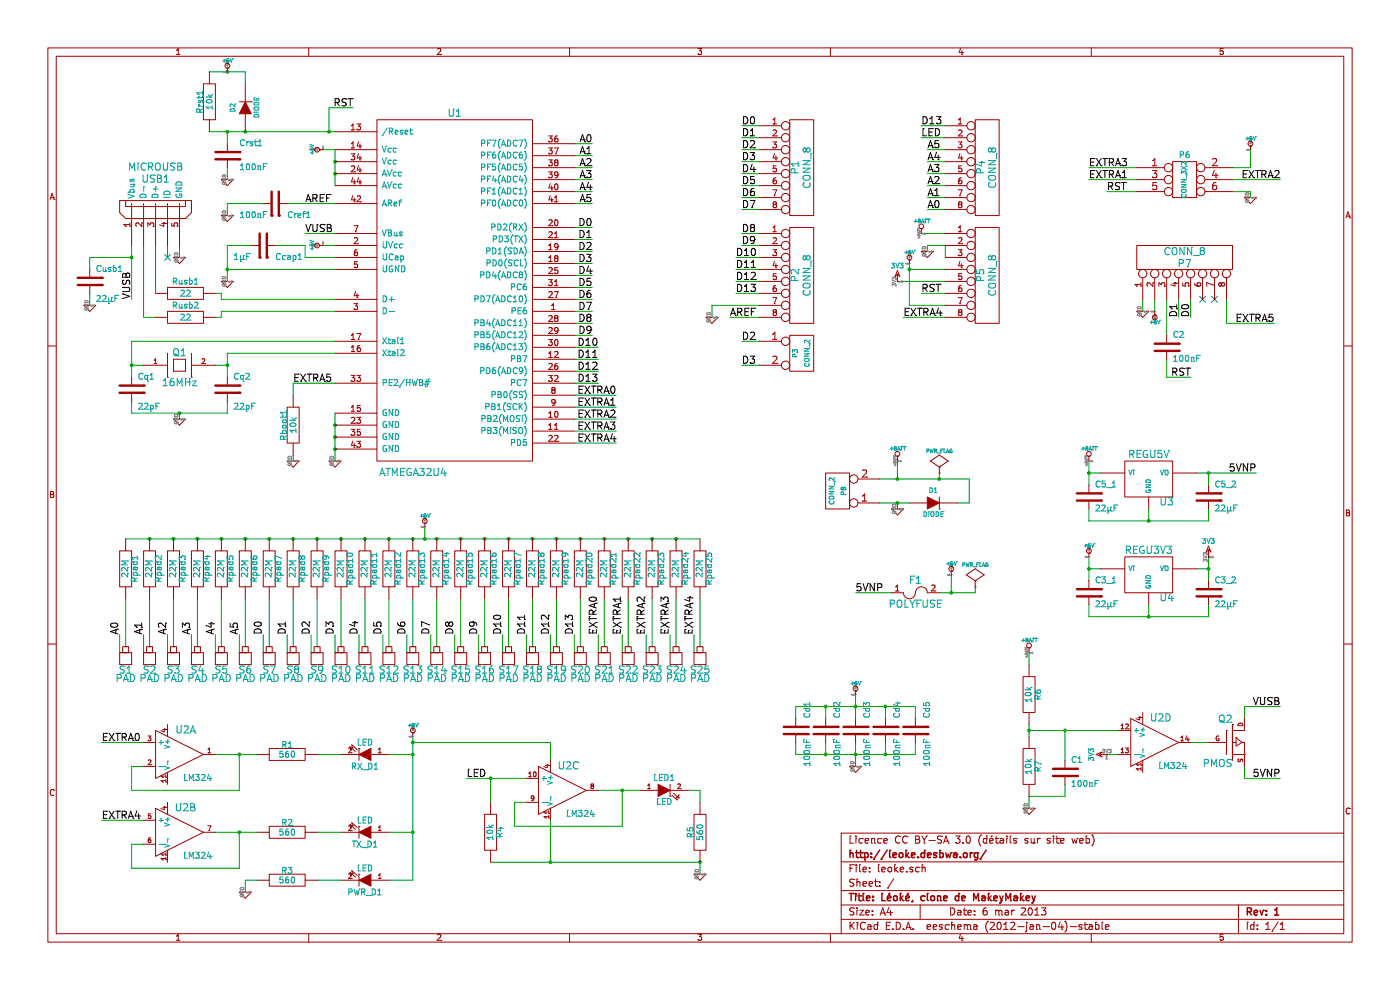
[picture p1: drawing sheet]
EESchema Schematic File Version 2  date mer. 06 mars 2013 21:26:52 CET
LIBS:leoke
EELAYER 25  0
EELAYER END
$Descr A4 11700 8267
encoding utf-8
Sheet 1 1
Title "Léoké, clone de MakeyMakey"
Date "6 mar 2013"
Rev "1"
Comp "http://leoke.desbwa.org/"
Comment1 "Licence CC BY-SA 3.0 (détails sur site web)"
Comment2 ""
Comment3 ""
Comment4 ""
$EndDescr
Connection ~ 7600 2250
Wire Wire Line
	7600 2200 7600 2550
Wire Wire Line
	9750 3000 9750 3150
Connection ~ 10100 4750
Wire Wire Line
	10100 4850 10100 4650
Wire Wire Line
	9100 5050 9100 5150
Connection ~ 9100 4750
Wire Wire Line
	9100 4850 9100 4650
Connection ~ 9100 3950
Wire Wire Line
	9100 4050 9100 3850
Wire Wire Line
	10100 4250 10100 4350
Wire Wire Line
	6650 6200 6650 6300
Wire Wire Line
	6900 6000 6900 5900
Wire Wire Line
	7400 6200 7400 6300
Wire Wire Line
	7650 6000 7650 5900
Wire Wire Line
	8900 6550 8900 6650
Connection ~ 1900 3050
Wire Wire Line
	1900 3150 1900 2950
Connection ~ 1100 3050
Wire Wire Line
	1100 3150 1100 2850
Wire Wire Line
	750  2450 750  2550
Wire Wire Line
	2300 2050 2550 2050
Wire Wire Line
	2400 1700 2800 1700
Wire Wire Line
	1900 1400 1900 1500
Wire Wire Line
	9750 3150 9950 3150
Wire Wire Line
	7650 5900 6650 5900
Connection ~ 1900 1100
Connection ~ 2050 1100
Wire Wire Line
	1750 1100 2800 1100
Wire Wire Line
	2700 1250 2800 1250
Wire Wire Line
	2950 900  2750 900 
Wire Wire Line
	2550 1950 2800 1950
Wire Wire Line
	2550 2050 2550 2150
Connection ~ 1100 2150
Wire Wire Line
	1100 2150 750  2150
Connection ~ 8900 6100
Wire Wire Line
	8600 6750 8600 6650
Connection ~ 8600 6100
Wire Wire Line
	9250 6300 9350 6300
Wire Wire Line
	10700 6500 10400 6500
Wire Wire Line
	10400 6000 10400 5900
Wire Wire Line
	7850 3950 7850 4000
Wire Wire Line
	7950 4800 7950 4950
Connection ~ 10100 3950
Wire Wire Line
	10500 3950 10000 3950
Wire Wire Line
	10100 4350 9100 4350
Connection ~ 4600 7200
Wire Wire Line
	4600 6850 4600 7200
Wire Wire Line
	3900 6500 4400 6500
Connection ~ 4100 6500
Wire Wire Line
	4100 6700 4100 6500
Connection ~ 9600 4350
Wire Wire Line
	9600 4250 9600 4350
Connection ~ 7500 4200
Wire Wire Line
	7600 4200 7350 4200
Wire Wire Line
	9850 2500 9850 2650
Wire Wire Line
	5750 6600 5850 6600
Wire Wire Line
	5850 6600 5850 6700
Connection ~ 5200 6600
Wire Wire Line
	5200 6900 4300 6900
Wire Wire Line
	5200 6900 5200 6600
Wire Wire Line
	4300 6900 4300 6700
Wire Wire Line
	4300 6700 4400 6700
Wire Wire Line
	5000 6600 5350 6600
Wire Wire Line
	2150 7350 2050 7350
Wire Wire Line
	2050 7350 2050 7450
Connection ~ 3450 6950
Wire Wire Line
	3450 6150 3450 7350
Wire Wire Line
	3450 7350 3250 7350
Wire Wire Line
	2150 6300 1800 6300
Connection ~ 3450 6300
Wire Wire Line
	3250 6950 3450 6950
Wire Wire Line
	1800 6950 2150 6950
Wire Wire Line
	2850 6300 2650 6300
Wire Wire Line
	1200 6850 850  6850
Wire Wire Line
	1200 7050 1100 7050
Wire Wire Line
	1100 7050 1100 7250
Wire Wire Line
	5850 5000 5850 5400
Wire Wire Line
	5450 5000 5450 5400
Wire Wire Line
	5050 5000 5050 5400
Wire Wire Line
	4650 5000 4650 5400
Wire Wire Line
	4250 5000 4250 5400
Wire Wire Line
	3850 5000 3850 5400
Wire Wire Line
	3450 5000 3450 5400
Wire Wire Line
	3050 5000 3050 5400
Wire Wire Line
	2650 5000 2650 5400
Wire Wire Line
	2250 5000 2250 5400
Wire Wire Line
	1850 5000 1850 5400
Wire Wire Line
	1450 5000 1450 5400
Wire Wire Line
	1050 5000 1050 5400
Wire Wire Line
	5250 5450 5200 5450
Wire Wire Line
	5200 5450 5200 5300
Wire Wire Line
	5650 5450 5600 5450
Wire Wire Line
	5600 5450 5600 5300
Connection ~ 5650 4500
Connection ~ 5450 4500
Connection ~ 5050 4500
Connection ~ 5250 4500
Wire Wire Line
	5800 5300 5800 5450
Wire Wire Line
	5800 5450 5850 5450
Wire Wire Line
	5400 5300 5400 5450
Wire Wire Line
	5400 5450 5450 5450
Wire Wire Line
	5000 5300 5000 5450
Wire Wire Line
	5000 5450 5050 5450
Wire Wire Line
	5950 2650 5950 2550
Wire Wire Line
	5950 2550 6350 2550
Wire Wire Line
	7500 4250 7500 4200
Wire Wire Line
	6350 3050 6200 3050
Wire Wire Line
	10650 2700 10250 2700
Wire Wire Line
	10250 2700 10250 2500
Wire Wire Line
	10700 1500 10300 1500
Wire Wire Line
	10450 1650 10450 1600
Wire Wire Line
	10450 1600 10300 1600
Wire Wire Line
	10450 1250 10450 1400
Wire Wire Line
	10450 1400 10300 1400
Wire Wire Line
	9500 1500 9100 1500
Wire Wire Line
	1900 2350 1900 2050
Connection ~ 1900 2250
Wire Wire Line
	2800 3450 2800 3850
Wire Wire Line
	7550 2650 7900 2650
Wire Wire Line
	1250 5450 1200 5450
Wire Wire Line
	1200 5450 1200 5300
Wire Wire Line
	1650 5450 1600 5450
Wire Wire Line
	1600 5450 1600 5300
Wire Wire Line
	2050 5450 2000 5450
Wire Wire Line
	2000 5450 2000 5300
Wire Wire Line
	2450 5450 2400 5450
Wire Wire Line
	2400 5450 2400 5300
Wire Wire Line
	2850 5450 2800 5450
Wire Wire Line
	2800 5450 2800 5300
Wire Wire Line
	3250 5450 3200 5450
Wire Wire Line
	3200 5450 3200 5300
Wire Wire Line
	3650 5450 3600 5450
Wire Wire Line
	3600 5450 3600 5300
Wire Wire Line
	4050 5450 4000 5450
Wire Wire Line
	4000 5450 4000 5300
Wire Wire Line
	4450 5450 4400 5450
Wire Wire Line
	4400 5450 4400 5300
Wire Wire Line
	4850 5450 4800 5450
Wire Wire Line
	4800 5450 4800 5300
Wire Wire Line
	2450 3300 2450 3200
Wire Wire Line
	4800 3700 5150 3700
Wire Wire Line
	5150 3400 4800 3400
Wire Wire Line
	5150 3600 4800 3600
Connection ~ 1450 4500
Connection ~ 1250 4500
Connection ~ 2650 4500
Connection ~ 2450 4500
Connection ~ 3450 4500
Connection ~ 3250 4500
Connection ~ 4250 4500
Connection ~ 4050 4500
Connection ~ 2750 1100
Wire Wire Line
	9650 2500 9650 2600
Wire Wire Line
	7900 2050 7750 2050
Wire Wire Line
	7600 2250 7900 2250
Wire Wire Line
	7900 2450 7700 2450
Wire Wire Line
	7900 1150 7700 1150
Wire Wire Line
	6350 1950 6200 1950
Wire Wire Line
	6350 2150 6150 2150
Wire Wire Line
	6350 2350 6150 2350
Wire Wire Line
	6200 1750 6350 1750
Wire Wire Line
	6200 1550 6350 1550
Wire Wire Line
	6200 1350 6350 1350
Wire Wire Line
	6200 1150 6350 1150
Wire Wire Line
	7750 1750 7900 1750
Wire Wire Line
	7900 1550 7750 1550
Wire Wire Line
	7750 1450 7900 1450
Wire Wire Line
	7750 1250 7900 1250
Wire Wire Line
	2800 2500 1850 2500
Wire Wire Line
	1850 2500 1850 2450
Wire Wire Line
	1850 2450 1800 2450
Wire Wire Line
	4800 1900 4950 1900
Wire Wire Line
	4800 2100 4950 2100
Wire Wire Line
	4800 2300 4950 2300
Wire Wire Line
	4800 2500 4950 2500
Wire Wire Line
	4800 2700 4950 2700
Wire Wire Line
	4800 2900 5000 2900
Wire Wire Line
	4800 3100 5000 3100
Wire Wire Line
	4950 1700 4800 1700
Wire Wire Line
	4950 1500 4800 1500
Wire Wire Line
	4950 1300 4800 1300
Wire Wire Line
	1900 2950 2800 2950
Connection ~ 2800 3750
Connection ~ 2800 3550
Wire Wire Line
	1100 3450 1900 3450
Wire Wire Line
	1900 3050 1800 3050
Connection ~ 2800 1450
Wire Wire Line
	1200 2050 1200 2650
Wire Wire Line
	1200 2650 1300 2650
Wire Wire Line
	1500 2150 1500 2050
Wire Wire Line
	1300 2450 1300 2050
Wire Wire Line
	1400 2150 1400 2050
Wire Wire Line
	2800 1250 2800 1550
Connection ~ 2800 1350
Wire Wire Line
	1100 3050 1200 3050
Wire Wire Line
	1500 3500 1500 3450
Connection ~ 1500 3450
Connection ~ 2800 3650
Wire Wire Line
	1100 2850 2800 2850
Wire Wire Line
	4950 1200 4800 1200
Wire Wire Line
	4950 1400 4800 1400
Wire Wire Line
	4950 1600 4800 1600
Wire Wire Line
	5000 3200 4800 3200
Wire Wire Line
	5000 3000 4800 3000
Wire Wire Line
	4950 2800 4800 2800
Wire Wire Line
	4950 2600 4800 2600
Wire Wire Line
	4950 2400 4800 2400
Wire Wire Line
	4950 2200 4800 2200
Wire Wire Line
	4950 2000 4800 2000
Wire Wire Line
	1800 2650 1850 2650
Wire Wire Line
	1850 2650 1850 2600
Wire Wire Line
	1850 2600 2800 2600
Wire Wire Line
	7750 1350 7900 1350
Wire Wire Line
	7750 1650 7900 1650
Wire Wire Line
	6350 1050 6200 1050
Wire Wire Line
	6350 1250 6200 1250
Wire Wire Line
	6350 1450 6200 1450
Wire Wire Line
	6350 1650 6200 1650
Wire Wire Line
	6100 2650 6350 2650
Wire Wire Line
	6150 2450 6350 2450
Wire Wire Line
	6150 2250 6350 2250
Wire Wire Line
	6200 2050 6350 2050
Wire Wire Line
	7700 1050 7900 1050
Wire Wire Line
	7600 2550 7900 2550
Wire Wire Line
	7900 2050 7900 2150
Wire Wire Line
	7900 1950 7700 1950
Wire Wire Line
	7750 2050 7750 2100
Wire Wire Line
	7900 2350 7500 2350
Wire Wire Line
	9550 2600 9550 2500
Connection ~ 4450 4500
Connection ~ 4650 4500
Connection ~ 3650 4500
Connection ~ 3850 4500
Connection ~ 2850 4500
Connection ~ 3050 4500
Connection ~ 2050 4500
Connection ~ 2250 4500
Connection ~ 1850 4500
Connection ~ 1650 4500
Wire Wire Line
	5150 3500 4800 3500
Wire Wire Line
	5150 3300 4800 3300
Wire Wire Line
	2450 3200 2800 3200
Wire Wire Line
	4600 5300 4600 5450
Wire Wire Line
	4600 5450 4650 5450
Wire Wire Line
	4200 5300 4200 5450
Wire Wire Line
	4200 5450 4250 5450
Wire Wire Line
	3800 5300 3800 5450
Wire Wire Line
	3800 5450 3850 5450
Wire Wire Line
	3400 5300 3400 5450
Wire Wire Line
	3400 5450 3450 5450
Wire Wire Line
	3000 5300 3000 5450
Wire Wire Line
	3000 5450 3050 5450
Wire Wire Line
	2600 5300 2600 5450
Wire Wire Line
	2600 5450 2650 5450
Wire Wire Line
	2200 5300 2200 5450
Wire Wire Line
	2200 5450 2250 5450
Wire Wire Line
	1800 5300 1800 5450
Wire Wire Line
	1800 5450 1850 5450
Wire Wire Line
	1400 5300 1400 5450
Wire Wire Line
	1400 5450 1450 5450
Wire Wire Line
	1000 5300 1000 5450
Wire Wire Line
	1000 5450 1050 5450
Wire Wire Line
	2450 3850 2450 3800
Wire Wire Line
	9100 1400 9500 1400
Wire Wire Line
	9250 1600 9500 1600
Wire Wire Line
	6350 2850 6200 2850
Connection ~ 7500 4000
Wire Wire Line
	1900 1800 1900 1700
Connection ~ 4850 4500
Wire Wire Line
	1050 4500 5850 4500
Wire Wire Line
	1250 5000 1250 5400
Wire Wire Line
	1650 5000 1650 5400
Wire Wire Line
	2050 5000 2050 5400
Wire Wire Line
	2450 5000 2450 5400
Wire Wire Line
	2850 5000 2850 5400
Wire Wire Line
	3250 5000 3250 5400
Wire Wire Line
	3650 5000 3650 5400
Wire Wire Line
	4050 5000 4050 5400
Wire Wire Line
	4450 5000 4450 5400
Wire Wire Line
	4850 5000 4850 5400
Wire Wire Line
	5250 5000 5250 5400
Wire Wire Line
	5650 5000 5650 5400
Wire Wire Line
	3550 4500 3550 4400
Connection ~ 3550 4500
Wire Wire Line
	1200 6400 1100 6400
Wire Wire Line
	1100 6400 1100 6600
Wire Wire Line
	1200 6200 850  6200
Wire Wire Line
	3450 6300 3250 6300
Wire Wire Line
	2650 6950 2850 6950
Wire Wire Line
	2000 6950 2000 7250
Wire Wire Line
	2000 7250 1100 7250
Connection ~ 2000 6950
Wire Wire Line
	2000 6300 2000 6600
Wire Wire Line
	2000 6600 1100 6600
Connection ~ 2000 6300
Wire Wire Line
	2650 7350 2850 7350
Wire Wire Line
	5850 7300 5850 7200
Wire Wire Line
	9950 2650 9950 2500
Connection ~ 7850 4000
Wire Wire Line
	7350 4000 8100 4000
Wire Wire Line
	8100 4000 8100 4200
Wire Wire Line
	8100 4200 8000 4200
Wire Wire Line
	5850 7200 4100 7200
Connection ~ 5850 7200
Wire Wire Line
	4600 6350 4600 6200
Wire Wire Line
	4600 6200 3450 6200
Connection ~ 3450 6200
Wire Wire Line
	9100 3950 9200 3950
Wire Wire Line
	9100 4750 9200 4750
Wire Wire Line
	10100 4750 10000 4750
Wire Wire Line
	9100 5150 10100 5150
Wire Wire Line
	9600 5050 9600 5150
Connection ~ 9600 5150
Wire Wire Line
	7150 4950 7450 4950
Connection ~ 7950 4950
Wire Wire Line
	7850 4950 8150 4950
Wire Wire Line
	8150 4950 8150 4900
Wire Wire Line
	7500 4000 7500 3850
Wire Wire Line
	10400 6500 10400 6400
Wire Wire Line
	10400 5900 10700 5900
Wire Wire Line
	9950 6200 10100 6200
Wire Wire Line
	8600 6050 8600 6150
Wire Wire Line
	8600 5450 8600 5550
Wire Wire Line
	8600 6650 8900 6650
Wire Wire Line
	9350 6100 8600 6100
Wire Wire Line
	1100 2500 1100 2050
Wire Wire Line
	2800 2250 1900 2250
Wire Wire Line
	2550 2150 2800 2150
Wire Wire Line
	2700 2050 2800 2050
Wire Wire Line
	2050 700  2050 600 
Wire Wire Line
	2050 600  1750 600 
Wire Wire Line
	2750 900  2750 1100
Connection ~ 1900 600 
Wire Wire Line
	6650 6300 7650 6300
Connection ~ 6900 5900
Connection ~ 7150 5900
Connection ~ 7400 5900
Connection ~ 7400 6300
Connection ~ 7150 6300
Connection ~ 6900 6300
Wire Wire Line
	1900 1200 1900 1100
Wire Wire Line
	1900 1700 2200 1700
Wire Wire Line
	1900 2050 2100 2050
Wire Wire Line
	750  2150 750  2250
Wire Wire Line
	1100 3450 1100 3350
Wire Wire Line
	1900 3450 1900 3350
Wire Wire Line
	8900 6350 8900 6100
Wire Wire Line
	7650 6300 7650 6200
Wire Wire Line
	7400 5900 7400 6000
Wire Wire Line
	7150 6200 7150 6400
Wire Wire Line
	7150 5800 7150 6000
Wire Wire Line
	6650 5900 6650 6000
Wire Wire Line
	6900 6300 6900 6200
Wire Wire Line
	10100 4050 10100 3950
Wire Wire Line
	9100 4350 9100 4250
Wire Wire Line
	10100 5150 10100 5050
Wire Wire Line
	9750 2800 9750 2500
$Comp
L LM324 U2
U 4 1
P 9650 6200
F 0 "U2" H 9700 6400 60  0000 C CNN
F 1 "LM324" H 9800 6000 50  0000 C CNN
	4    9650 6200
	1    0    0    -1  
$EndComp
$Comp
L LM324 U2
U 3 1
P 4700 6600
F 0 "U2" H 4750 6800 60  0000 C CNN
F 1 "LM324" H 4850 6400 50  0000 C CNN
	3    4700 6600
	1    0    0    -1  
$EndComp
$Comp
L LM324 U2
U 2 1
P 1500 6950
F 0 "U2" H 1550 7150 60  0000 C CNN
F 1 "LM324" H 1650 6750 50  0000 C CNN
	2    1500 6950
	1    0    0    -1  
$EndComp
Text Label 9950 3150 2    60   ~ 0
RST
$Comp
L C C2
U 1 1
P 9750 2900
F 0 "C2" H 9800 3000 50  0000 L CNN
F 1 "100nF" H 9800 2800 50  0000 L CNN
	1    9750 2900
	1    0    0    -1  
$EndComp
$Comp
L +5V #PWR01
U 1 1
P 7150 5800
F 0 "#PWR01" H 7150 5890 20  0001 C CNN
F 1 "+5V" H 7150 5890 30  0000 C CNN
	1    7150 5800
	1    0    0    -1  
$EndComp
$Comp
L GND #PWR02
U 1 1
P 7150 6400
F 0 "#PWR02" H 7150 6400 30  0001 C CNN
F 1 "GND" H 7150 6330 30  0001 C CNN
	1    7150 6400
	1    0    0    -1  
$EndComp
$Comp
L C Cd5
U 1 1
P 7650 6100
F 0 "Cd5" V 7750 6200 50  0000 L CNN
F 1 "100nF" V 7750 5800 50  0000 L CNN
	1    7650 6100
	1    0    0    -1  
$EndComp
$Comp
L C Cd3
U 1 1
P 7150 6100
F 0 "Cd3" V 7250 6200 50  0000 L CNN
F 1 "100nF" V 7250 5800 50  0000 L CNN
	1    7150 6100
	1    0    0    -1  
$EndComp
$Comp
L C Cd4
U 1 1
P 7400 6100
F 0 "Cd4" V 7500 6200 50  0000 L CNN
F 1 "100nF" V 7500 5800 50  0000 L CNN
	1    7400 6100
	1    0    0    -1  
$EndComp
$Comp
L C Cd2
U 1 1
P 6900 6100
F 0 "Cd2" V 7000 6200 50  0000 L CNN
F 1 "100nF" V 7000 5800 50  0000 L CNN
	1    6900 6100
	1    0    0    -1  
$EndComp
$Comp
L C Cd1
U 1 1
P 6650 6100
F 0 "Cd1" V 6750 6200 50  0000 L CNN
F 1 "100nF" V 6750 5800 50  0000 L CNN
	1    6650 6100
	1    0    0    -1  
$EndComp
$Comp
L +5V #PWR03
U 1 1
P 2700 1250
F 0 "#PWR03" H 2700 1340 20  0001 C CNN
F 1 "+5V" H 2700 1340 30  0000 C CNN
	1    2700 1250
	0    -1   -1   0   
$EndComp
$Comp
L DIODE D2
U 1 1
P 2050 900
F 0 "D2" H 2050 1000 40  0000 C CNN
F 1 "DIODE" H 2050 800 40  0000 C CNN
	1    2050 900 
	0    -1   -1   0   
$EndComp
$Comp
L GND #PWR04
U 1 1
P 1900 1500
F 0 "#PWR04" H 1900 1500 30  0001 C CNN
F 1 "GND" H 1900 1430 30  0001 C CNN
	1    1900 1500
	1    0    0    -1  
$EndComp
$Comp
L C Crst1
U 1 1
P 1900 1300
F 0 "Crst1" H 2000 1400 50  0000 L CNN
F 1 "100nF" H 2000 1200 50  0000 L CNN
	1    1900 1300
	1    0    0    -1  
$EndComp
Text Label 2550 1950 0    60   ~ 0
VUSB
$Comp
L ATMEGA32U4 U1
U 1 1
P 3800 2400
F 0 "U1" H 3800 3850 60  0000 C CNN
F 1 "ATMEGA32U4" H 3450 850 60  0000 C CNN
	1    3800 2400
	1    0    0    -1  
$EndComp
$Comp
L GND #PWR05
U 1 1
P 750 2550
F 0 "#PWR05" H 750 2550 30  0001 C CNN
F 1 "GND" H 750 2480 30  0001 C CNN
	1    750  2550
	1    0    0    -1  
$EndComp
$Comp
L C Cusb1
U 1 1
P 750 2350
F 0 "Cusb1" H 800 2450 50  0000 L CNN
F 1 "22µF" H 800 2200 50  0000 L CNN
	1    750  2350
	1    0    0    -1  
$EndComp
$Comp
L C C1
U 1 1
P 8900 6450
F 0 "C1" H 8950 6550 50  0000 L CNN
F 1 "100nF" H 8950 6350 50  0000 L CNN
	1    8900 6450
	1    0    0    -1  
$EndComp
$Comp
L +BATT #PWR06
U 1 1
P 8600 5450
F 0 "#PWR06" H 8600 5400 20  0001 C CNN
F 1 "+BATT" H 8600 5550 30  0000 C CNN
	1    8600 5450
	1    0    0    -1  
$EndComp
$Comp
L GND #PWR07
U 1 1
P 8600 6750
F 0 "#PWR07" H 8600 6750 30  0001 C CNN
F 1 "GND" H 8600 6680 30  0001 C CNN
	1    8600 6750
	1    0    0    -1  
$EndComp
$Comp
L R R7
U 1 1
P 8600 6400
F 0 "R7" V 8680 6400 50  0000 C CNN
F 1 "10k" V 8600 6400 50  0000 C CNN
	1    8600 6400
	1    0    0    -1  
$EndComp
$Comp
L R R6
U 1 1
P 8600 5800
F 0 "R6" V 8680 5800 50  0000 C CNN
F 1 "10k" V 8600 5800 50  0000 C CNN
	1    8600 5800
	1    0    0    -1  
$EndComp
$Comp
L 3V3 #PWR08
U 1 1
P 9250 6300
F 0 "#PWR08" H 9250 6400 40  0001 C CNN
F 1 "3V3" H 9250 6425 40  0000 C CNN
	1    9250 6300
	0    -1   -1   0   
$EndComp
Text Label 10700 6500 2    60   ~ 0
5VNP
$Comp
L PWR_FLAG #FLG09
U 1 1
P 8150 4900
F 0 "#FLG09" H 8150 4995 30  0001 C CNN
F 1 "PWR_FLAG" H 8150 5080 30  0000 C CNN
	1    8150 4900
	1    0    0    -1  
$EndComp
Text Label 1100 2500 1    60   ~ 0
VUSB
Text Label 10700 5900 2    60   ~ 0
VUSB
$Comp
L MOS_P Q2
U 1 1
P 10300 6200
F 0 "Q2" H 10300 6390 60  0000 R CNN
F 1 "PMOS" H 10300 6020 60  0000 R CNN
	1    10300 6200
	1    0    0    -1  
$EndComp
Text Label 10500 3950 2    60   ~ 0
5VNP
Text Label 7150 4950 0    60   ~ 0
5VNP
$Comp
L 3V3 #PWR010
U 1 1
P 10100 4650
F 0 "#PWR010" H 10100 4750 40  0001 C CNN
F 1 "3V3" H 10100 4775 40  0000 C CNN
	1    10100 4650
	1    0    0    -1  
$EndComp
$Comp
L C C3_1
U 1 1
P 9100 4950
F 0 "C3_1" H 9150 5050 50  0000 L CNN
F 1 "22µF" H 9150 4850 50  0000 L CNN
	1    9100 4950
	1    0    0    -1  
$EndComp
$Comp
L REGU U4
U 1 1
P 9600 4800
F 0 "U4" H 9750 4604 60  0000 C CNN
F 1 "REGU3V3" H 9600 5000 60  0000 C CNN
	1    9600 4800
	1    0    0    -1  
$EndComp
$Comp
L C C3_2
U 1 1
P 10100 4950
F 0 "C3_2" H 10150 5050 50  0000 L CNN
F 1 "22µF" H 10150 4850 50  0000 L CNN
	1    10100 4950
	1    0    0    -1  
$EndComp
$Comp
L +5V #PWR011
U 1 1
P 9100 4650
F 0 "#PWR011" H 9100 4740 20  0001 C CNN
F 1 "+5V" H 9100 4740 30  0000 C CNN
	1    9100 4650
	1    0    0    -1  
$EndComp
$Comp
L R R4
U 1 1
P 4100 6950
F 0 "R4" V 4180 6950 50  0000 C CNN
F 1 "10k" V 4100 6950 50  0000 C CNN
	1    4100 6950
	1    0    0    -1  
$EndComp
$Comp
L +5V #PWR012
U 1 1
P 7950 4800
F 0 "#PWR012" H 7950 4890 20  0001 C CNN
F 1 "+5V" H 7950 4890 30  0000 C CNN
	1    7950 4800
	1    0    0    -1  
$EndComp
$Comp
L C C5_2
U 1 1
P 10100 4150
F 0 "C5_2" H 10150 4250 50  0000 L CNN
F 1 "22µF" H 10150 4050 50  0000 L CNN
	1    10100 4150
	1    0    0    -1  
$EndComp
$Comp
L REGU U3
U 1 1
P 9600 4000
F 0 "U3" H 9750 3804 60  0000 C CNN
F 1 "REGU5V" H 9600 4200 60  0000 C CNN
	1    9600 4000
	1    0    0    -1  
$EndComp
$Comp
L C C5_1
U 1 1
P 9100 4150
F 0 "C5_1" H 9150 4250 50  0000 L CNN
F 1 "22µF" H 9150 4050 50  0000 L CNN
	1    9100 4150
	1    0    0    -1  
$EndComp
$Comp
L +BATT #PWR013
U 1 1
P 9100 3850
F 0 "#PWR013" H 9100 3800 20  0001 C CNN
F 1 "+BATT" H 9100 3950 30  0000 C CNN
	1    9100 3850
	1    0    0    -1  
$EndComp
$Comp
L DIODE D1
U 1 1
P 7800 4200
F 0 "D1" H 7800 4300 40  0000 C CNN
F 1 "DIODE" H 7800 4100 40  0000 C CNN
	1    7800 4200
	1    0    0    -1  
$EndComp
Text Label 9950 2650 1    60   ~ 0
D0
Text Label 9850 2650 1    60   ~ 0
D1
NoConn ~ 10150 2500
NoConn ~ 10050 2500
$Comp
L GND #PWR014
U 1 1
P 2050 7450
F 0 "#PWR014" H 2050 7450 30  0001 C CNN
F 1 "GND" H 2050 7380 30  0001 C CNN
	1    2050 7450
	1    0    0    -1  
$EndComp
$Comp
L LM324 U2
U 1 1
P 1500 6300
F 0 "U2" H 1550 6500 60  0000 C CNN
F 1 "LM324" H 1650 6100 50  0000 C CNN
	1    1500 6300
	1    0    0    -1  
$EndComp
Text Label 850  6850 0    60   ~ 0
EXTRA4
Text Label 850  6200 0    60   ~ 0
EXTRA0
$Comp
L R Rpad22
U 1 1
P 5250 4750
F 0 "Rpad22" V 5330 4750 50  0000 C CNN
F 1 "22M" V 5250 4750 50  0000 C CNN
	1    5250 4750
	1    0    0    -1  
$EndComp
$Comp
L R Rpad23
U 1 1
P 5450 4750
F 0 "Rpad23" V 5530 4750 50  0000 C CNN
F 1 "22M" V 5450 4750 50  0000 C CNN
	1    5450 4750
	1    0    0    -1  
$EndComp
$Comp
L R Rpad25
U 1 1
P 5850 4750
F 0 "Rpad25" V 5930 4750 50  0000 C CNN
F 1 "22M" V 5850 4750 50  0000 C CNN
	1    5850 4750
	1    0    0    -1  
$EndComp
$Comp
L R Rpad24
U 1 1
P 5650 4750
F 0 "Rpad24" V 5730 4750 50  0000 C CNN
F 1 "22M" V 5650 4750 50  0000 C CNN
	1    5650 4750
	1    0    0    -1  
$EndComp
$Comp
L R Rpad21
U 1 1
P 5050 4750
F 0 "Rpad21" V 5130 4750 50  0000 C CNN
F 1 "22M" V 5050 4750 50  0000 C CNN
	1    5050 4750
	1    0    0    -1  
$EndComp
Text Label 5000 5300 1    60   ~ 0
EXTRA0
Text Label 5200 5300 1    60   ~ 0
EXTRA1
Text Label 5400 5300 1    60   ~ 0
EXTRA2
Text Label 5600 5300 1    60   ~ 0
EXTRA3
Text Label 5800 5300 1    60   ~ 0
EXTRA4
$Comp
L PAD S21
U 1 1
P 5050 5550
F 0 "S21" H 5050 5500 60  0000 C CNN
F 1 "PAD" H 5050 5430 60  0000 C CNN
	1    5050 5550
	1    0    0    -1  
$EndComp
$Comp
L PAD S24
U 1 1
P 5650 5550
F 0 "S24" H 5650 5500 60  0000 C CNN
F 1 "PAD" H 5650 5430 60  0000 C CNN
	1    5650 5550
	1    0    0    -1  
$EndComp
$Comp
L PAD S25
U 1 1
P 5850 5550
F 0 "S25" H 5850 5500 60  0000 C CNN
F 1 "PAD" H 5850 5430 60  0000 C CNN
	1    5850 5550
	1    0    0    -1  
$EndComp
$Comp
L PAD S23
U 1 1
P 5450 5550
F 0 "S23" H 5450 5500 60  0000 C CNN
F 1 "PAD" H 5450 5430 60  0000 C CNN
	1    5450 5550
	1    0    0    -1  
$EndComp
$Comp
L PAD S22
U 1 1
P 5250 5550
F 0 "S22" H 5250 5500 60  0000 C CNN
F 1 "PAD" H 5250 5430 60  0000 C CNN
	1    5250 5550
	1    0    0    -1  
$EndComp
$Comp
L GND #PWR015
U 1 1
P 5950 2650
F 0 "#PWR015" H 5950 2650 30  0001 C CNN
F 1 "GND" H 5950 2580 30  0001 C CNN
	1    5950 2650
	1    0    0    -1  
$EndComp
Text Label 2550 1700 0    60   ~ 0
AREF
$Comp
L GND #PWR016
U 1 1
P 7500 4250
F 0 "#PWR016" H 7500 4250 30  0001 C CNN
F 1 "GND" H 7500 4180 30  0001 C CNN
	1    7500 4250
	1    0    0    -1  
$EndComp
$Comp
L PWR_FLAG #FLG017
U 1 1
P 7850 3950
F 0 "#FLG017" H 7850 4045 30  0001 C CNN
F 1 "PWR_FLAG" H 7850 4130 30  0000 C CNN
	1    7850 3950
	1    0    0    -1  
$EndComp
$Comp
L +BATT #PWR018
U 1 1
P 7500 3850
F 0 "#PWR018" H 7500 3800 20  0001 C CNN
F 1 "+BATT" H 7500 3950 30  0000 C CNN
	1    7500 3850
	1    0    0    -1  
$EndComp
$Comp
L CONN_2 P8
U 1 1
P 7000 4100
F 0 "P8" V 6950 4100 40  0000 C CNN
F 1 "CONN_2" V 7050 4100 40  0000 C CNN
	1    7000 4100
	-1   0    0    1   
$EndComp
Text Label 3900 6500 0    60   ~ 0
LED
$Comp
L GND #PWR019
U 1 1
P 5850 7300
F 0 "#PWR019" H 5850 7300 30  0001 C CNN
F 1 "GND" H 5850 7230 30  0001 C CNN
	1    5850 7300
	1    0    0    -1  
$EndComp
$Comp
L R R3
U 1 1
P 2400 7350
F 0 "R3" V 2480 7350 50  0000 C CNN
F 1 "560" V 2400 7350 50  0000 C CNN
	1    2400 7350
	0    -1   -1   0   
$EndComp
$Comp
L R R5
U 1 1
P 5850 6950
F 0 "R5" V 5930 6950 50  0000 C CNN
F 1 "560" V 5850 6950 50  0000 C CNN
	1    5850 6950
	-1   0    0    1   
$EndComp
$Comp
L R R1
U 1 1
P 2400 6300
F 0 "R1" V 2480 6300 50  0000 C CNN
F 1 "560" V 2400 6300 50  0000 C CNN
	1    2400 6300
	0    -1   -1   0   
$EndComp
$Comp
L R R2
U 1 1
P 2400 6950
F 0 "R2" V 2480 6950 50  0000 C CNN
F 1 "560" V 2400 6950 50  0000 C CNN
	1    2400 6950
	0    -1   -1   0   
$EndComp
$Comp
L +5V #PWR020
U 1 1
P 3450 6150
F 0 "#PWR020" H 3450 6240 20  0001 C CNN
F 1 "+5V" H 3450 6240 30  0000 C CNN
	1    3450 6150
	1    0    0    -1  
$EndComp
$Comp
L LED PWR_D1
U 1 1
P 3050 7350
F 0 "PWR_D1" H 3050 7450 50  0000 C CNN
F 1 "LED" H 3050 7250 50  0000 C CNN
	1    3050 7350
	-1   0    0    1   
$EndComp
$Comp
L LED LED1
U 1 1
P 5550 6600
F 0 "LED1" H 5550 6700 50  0000 C CNN
F 1 "LED" H 5550 6500 50  0000 C CNN
	1    5550 6600
	1    0    0    -1  
$EndComp
$Comp
L LED RX_D1
U 1 1
P 3050 6300
F 0 "RX_D1" H 3050 6400 50  0000 C CNN
F 1 "LED" H 3050 6200 50  0000 C CNN
	1    3050 6300
	-1   0    0    1   
$EndComp
$Comp
L LED TX_D1
U 1 1
P 3050 6950
F 0 "TX_D1" H 3050 7050 50  0000 C CNN
F 1 "LED" H 3050 6850 50  0000 C CNN
	1    3050 6950
	-1   0    0    1   
$EndComp
Text Label 6200 3050 0    60   ~ 0
D3
Text Label 6200 2850 0    60   ~ 0
D2
$Comp
L CONN_2 P3
U 1 1
P 6700 2950
F 0 "P3" V 6650 2950 40  0000 C CNN
F 1 "CONN_2" V 6750 2950 40  0000 C CNN
	1    6700 2950
	1    0    0    -1  
$EndComp
Text Label 10650 2700 2    60   ~ 0
EXTRA5
Text Label 10700 1500 2    60   ~ 0
EXTRA2
$Comp
L GND #PWR021
U 1 1
P 10450 1650
F 0 "#PWR021" H 10450 1650 30  0001 C CNN
F 1 "GND" H 10450 1580 30  0001 C CNN
	1    10450 1650
	1    0    0    -1  
$EndComp
$Comp
L +5V #PWR022
U 1 1
P 10450 1250
F 0 "#PWR022" H 10450 1340 20  0001 C CNN
F 1 "+5V" H 10450 1340 30  0000 C CNN
	1    10450 1250
	1    0    0    -1  
$EndComp
Text Label 9250 1600 0    60   ~ 0
RST
Text Label 9100 1500 0    60   ~ 0
EXTRA1
Text Label 9100 1400 0    60   ~ 0
EXTRA3
Text Label 7550 2650 0    60   ~ 0
EXTRA4
$Comp
L +5V #PWR023
U 1 1
P 1900 600
F 0 "#PWR023" H 1900 690 20  0001 C CNN
F 1 "+5V" H 1900 690 30  0000 C CNN
	1    1900 600 
	1    0    0    -1  
$EndComp
$Comp
L +5V #PWR024
U 1 1
P 2700 2050
F 0 "#PWR024" H 2700 2140 20  0001 C CNN
F 1 "+5V" H 2700 2140 30  0000 C CNN
	1    2700 2050
	0    -1   -1   0   
$EndComp
$Comp
L PAD S17
U 1 1
P 4250 5550
F 0 "S17" H 4250 5500 60  0000 C CNN
F 1 "PAD" H 4250 5430 60  0000 C CNN
	1    4250 5550
	1    0    0    -1  
$EndComp
$Comp
L PAD S18
U 1 1
P 4450 5550
F 0 "S18" H 4450 5500 60  0000 C CNN
F 1 "PAD" H 4450 5430 60  0000 C CNN
	1    4450 5550
	1    0    0    -1  
$EndComp
$Comp
L PAD S20
U 1 1
P 4850 5550
F 0 "S20" H 4850 5500 60  0000 C CNN
F 1 "PAD" H 4850 5430 60  0000 C CNN
	1    4850 5550
	1    0    0    -1  
$EndComp
$Comp
L PAD S19
U 1 1
P 4650 5550
F 0 "S19" H 4650 5500 60  0000 C CNN
F 1 "PAD" H 4650 5430 60  0000 C CNN
	1    4650 5550
	1    0    0    -1  
$EndComp
$Comp
L PAD S9
U 1 1
P 2650 5550
F 0 "S9" H 2650 5500 60  0000 C CNN
F 1 "PAD" H 2650 5430 60  0000 C CNN
	1    2650 5550
	1    0    0    -1  
$EndComp
$Comp
L PAD S10
U 1 1
P 2850 5550
F 0 "S10" H 2850 5500 60  0000 C CNN
F 1 "PAD" H 2850 5430 60  0000 C CNN
	1    2850 5550
	1    0    0    -1  
$EndComp
$Comp
L PAD S12
U 1 1
P 3250 5550
F 0 "S12" H 3250 5500 60  0000 C CNN
F 1 "PAD" H 3250 5430 60  0000 C CNN
	1    3250 5550
	1    0    0    -1  
$EndComp
$Comp
L PAD S11
U 1 1
P 3050 5550
F 0 "S11" H 3050 5500 60  0000 C CNN
F 1 "PAD" H 3050 5430 60  0000 C CNN
	1    3050 5550
	1    0    0    -1  
$EndComp
$Comp
L PAD S15
U 1 1
P 3850 5550
F 0 "S15" H 3850 5500 60  0000 C CNN
F 1 "PAD" H 3850 5430 60  0000 C CNN
	1    3850 5550
	1    0    0    -1  
$EndComp
$Comp
L PAD S16
U 1 1
P 4050 5550
F 0 "S16" H 4050 5500 60  0000 C CNN
F 1 "PAD" H 4050 5430 60  0000 C CNN
	1    4050 5550
	1    0    0    -1  
$EndComp
$Comp
L PAD S14
U 1 1
P 3650 5550
F 0 "S14" H 3650 5500 60  0000 C CNN
F 1 "PAD" H 3650 5430 60  0000 C CNN
	1    3650 5550
	1    0    0    -1  
$EndComp
$Comp
L PAD S13
U 1 1
P 3450 5550
F 0 "S13" H 3450 5500 60  0000 C CNN
F 1 "PAD" H 3450 5430 60  0000 C CNN
	1    3450 5550
	1    0    0    -1  
$EndComp
$Comp
L PAD S5
U 1 1
P 1850 5550
F 0 "S5" H 1850 5500 60  0000 C CNN
F 1 "PAD" H 1850 5430 60  0000 C CNN
	1    1850 5550
	1    0    0    -1  
$EndComp
$Comp
L PAD S6
U 1 1
P 2050 5550
F 0 "S6" H 2050 5500 60  0000 C CNN
F 1 "PAD" H 2050 5430 60  0000 C CNN
	1    2050 5550
	1    0    0    -1  
$EndComp
$Comp
L PAD S8
U 1 1
P 2450 5550
F 0 "S8" H 2450 5500 60  0000 C CNN
F 1 "PAD" H 2450 5430 60  0000 C CNN
	1    2450 5550
	1    0    0    -1  
$EndComp
$Comp
L PAD S7
U 1 1
P 2250 5550
F 0 "S7" H 2250 5500 60  0000 C CNN
F 1 "PAD" H 2250 5430 60  0000 C CNN
	1    2250 5550
	1    0    0    -1  
$EndComp
$Comp
L PAD S3
U 1 1
P 1450 5550
F 0 "S3" H 1450 5500 60  0000 C CNN
F 1 "PAD" H 1450 5430 60  0000 C CNN
	1    1450 5550
	1    0    0    -1  
$EndComp
$Comp
L PAD S4
U 1 1
P 1650 5550
F 0 "S4" H 1650 5500 60  0000 C CNN
F 1 "PAD" H 1650 5430 60  0000 C CNN
	1    1650 5550
	1    0    0    -1  
$EndComp
$Comp
L PAD S2
U 1 1
P 1250 5550
F 0 "S2" H 1250 5500 60  0000 C CNN
F 1 "PAD" H 1250 5430 60  0000 C CNN
	1    1250 5550
	1    0    0    -1  
$EndComp
$Comp
L PAD S1
U 1 1
P 1050 5550
F 0 "S1" H 1050 5500 60  0000 C CNN
F 1 "PAD" H 1050 5430 60  0000 C CNN
	1    1050 5550
	1    0    0    -1  
$EndComp
$Comp
L CONN_3X2 P6
U 1 1
P 9900 1550
F 0 "P6" H 9900 1800 50  0000 C CNN
F 1 "CONN_3X2" V 9900 1600 40  0000 C CNN
	1    9900 1550
	1    0    0    -1  
$EndComp
$Comp
L GND #PWR025
U 1 1
P 2450 3850
F 0 "#PWR025" H 2450 3850 30  0001 C CNN
F 1 "GND" H 2450 3780 30  0001 C CNN
	1    2450 3850
	1    0    0    -1  
$EndComp
$Comp
L R Rboot1
U 1 1
P 2450 3550
F 0 "Rboot1" V 2530 3550 50  0000 C CNN
F 1 "10k" V 2450 3550 50  0000 C CNN
	1    2450 3550
	-1   0    0    1   
$EndComp
Text Label 2450 3200 0    60   ~ 0
EXTRA5
Text Label 5150 3700 2    60   ~ 0
EXTRA4
Text Label 4800 5300 1    60   ~ 0
D13
Text Label 4600 5300 1    60   ~ 0
D12
Text Label 4400 5300 1    60   ~ 0
D11
Text Label 4200 5300 1    60   ~ 0
D10
Text Label 4000 5300 1    60   ~ 0
D9
Text Label 3800 5300 1    60   ~ 0
D8
Text Label 3600 5300 1    60   ~ 0
D7
Text Label 3400 5300 1    60   ~ 0
D6
$Comp
L +5V #PWR026
U 1 1
P 3550 4400
F 0 "#PWR026" H 3550 4490 20  0001 C CNN
F 1 "+5V" H 3550 4490 30  0000 C CNN
	1    3550 4400
	1    0    0    -1  
$EndComp
Text Label 3200 5300 1    60   ~ 0
D5
Text Label 3000 5300 1    60   ~ 0
D4
Text Label 2800 5300 1    60   ~ 0
D3
Text Label 2600 5300 1    60   ~ 0
D2
Text Label 2400 5300 1    60   ~ 0
D1
Text Label 2200 5300 1    60   ~ 0
D0
Text Label 2000 5300 1    60   ~ 0
A5
Text Label 1800 5300 1    60   ~ 0
A4
Text Label 1600 5300 1    60   ~ 0
A3
Text Label 1400 5300 1    60   ~ 0
A2
Text Label 1200 5300 1    60   ~ 0
A1
Text Label 1000 5300 1    60   ~ 0
A0
$Comp
L R Rpad13
U 1 1
P 3450 4750
F 0 "Rpad13" V 3530 4750 50  0000 C CNN
F 1 "22M" V 3450 4750 50  0000 C CNN
	1    3450 4750
	1    0    0    -1  
$EndComp
$Comp
L R Rpad14
U 1 1
P 3650 4750
F 0 "Rpad14" V 3730 4750 50  0000 C CNN
F 1 "22M" V 3650 4750 50  0000 C CNN
	1    3650 4750
	1    0    0    -1  
$EndComp
$Comp
L R Rpad16
U 1 1
P 4050 4750
F 0 "Rpad16" V 4130 4750 50  0000 C CNN
F 1 "22M" V 4050 4750 50  0000 C CNN
	1    4050 4750
	1    0    0    -1  
$EndComp
$Comp
L R Rpad15
U 1 1
P 3850 4750
F 0 "Rpad15" V 3930 4750 50  0000 C CNN
F 1 "22M" V 3850 4750 50  0000 C CNN
	1    3850 4750
	1    0    0    -1  
$EndComp
$Comp
L R Rpad9
U 1 1
P 2650 4750
F 0 "Rpad9" V 2730 4750 50  0000 C CNN
F 1 "22M" V 2650 4750 50  0000 C CNN
	1    2650 4750
	1    0    0    -1  
$EndComp
$Comp
L R Rpad10
U 1 1
P 2850 4750
F 0 "Rpad10" V 2930 4750 50  0000 C CNN
F 1 "22M" V 2850 4750 50  0000 C CNN
	1    2850 4750
	1    0    0    -1  
$EndComp
$Comp
L R Rpad12
U 1 1
P 3250 4750
F 0 "Rpad12" V 3330 4750 50  0000 C CNN
F 1 "22M" V 3250 4750 50  0000 C CNN
	1    3250 4750
	1    0    0    -1  
$EndComp
$Comp
L R Rpad11
U 1 1
P 3050 4750
F 0 "Rpad11" V 3130 4750 50  0000 C CNN
F 1 "22M" V 3050 4750 50  0000 C CNN
	1    3050 4750
	1    0    0    -1  
$EndComp
$Comp
L R Rpad19
U 1 1
P 4650 4750
F 0 "Rpad19" V 4730 4750 50  0000 C CNN
F 1 "22M" V 4650 4750 50  0000 C CNN
	1    4650 4750
	1    0    0    -1  
$EndComp
$Comp
L R Rpad20
U 1 1
P 4850 4750
F 0 "Rpad20" V 4930 4750 50  0000 C CNN
F 1 "22M" V 4850 4750 50  0000 C CNN
	1    4850 4750
	1    0    0    -1  
$EndComp
$Comp
L R Rpad18
U 1 1
P 4450 4750
F 0 "Rpad18" V 4530 4750 50  0000 C CNN
F 1 "22M" V 4450 4750 50  0000 C CNN
	1    4450 4750
	1    0    0    -1  
$EndComp
$Comp
L R Rpad17
U 1 1
P 4250 4750
F 0 "Rpad17" V 4330 4750 50  0000 C CNN
F 1 "22M" V 4250 4750 50  0000 C CNN
	1    4250 4750
	1    0    0    -1  
$EndComp
$Comp
L R Rpad5
U 1 1
P 1850 4750
F 0 "Rpad5" V 1930 4750 50  0000 C CNN
F 1 "22M" V 1850 4750 50  0000 C CNN
	1    1850 4750
	1    0    0    -1  
$EndComp
$Comp
L R Rpad6
U 1 1
P 2050 4750
F 0 "Rpad6" V 2130 4750 50  0000 C CNN
F 1 "22M" V 2050 4750 50  0000 C CNN
	1    2050 4750
	1    0    0    -1  
$EndComp
$Comp
L R Rpad8
U 1 1
P 2450 4750
F 0 "Rpad8" V 2530 4750 50  0000 C CNN
F 1 "22M" V 2450 4750 50  0000 C CNN
	1    2450 4750
	1    0    0    -1  
$EndComp
$Comp
L R Rpad7
U 1 1
P 2250 4750
F 0 "Rpad7" V 2330 4750 50  0000 C CNN
F 1 "22M" V 2250 4750 50  0000 C CNN
	1    2250 4750
	1    0    0    -1  
$EndComp
$Comp
L R Rpad3
U 1 1
P 1450 4750
F 0 "Rpad3" V 1530 4750 50  0000 C CNN
F 1 "22M" V 1450 4750 50  0000 C CNN
	1    1450 4750
	1    0    0    -1  
$EndComp
$Comp
L R Rpad4
U 1 1
P 1650 4750
F 0 "Rpad4" V 1730 4750 50  0000 C CNN
F 1 "22M" V 1650 4750 50  0000 C CNN
	1    1650 4750
	1    0    0    -1  
$EndComp
$Comp
L R Rpad2
U 1 1
P 1250 4750
F 0 "Rpad2" V 1330 4750 50  0000 C CNN
F 1 "22M" V 1250 4750 50  0000 C CNN
	1    1250 4750
	1    0    0    -1  
$EndComp
$Comp
L R Rpad1
U 1 1
P 1050 4750
F 0 "Rpad1" V 1130 4750 50  0000 C CNN
F 1 "22M" V 1050 4750 50  0000 C CNN
	1    1050 4750
	1    0    0    -1  
$EndComp
Text Label 2950 900  2    60   ~ 0
RST
$Comp
L R Rrst1
U 1 1
P 1750 850
F 0 "Rrst1" V 1830 850 50  0000 C CNN
F 1 "10k" V 1750 850 50  0000 C CNN
	1    1750 850 
	-1   0    0    1   
$EndComp
$Comp
L +5V #PWR027
U 1 1
P 9650 2600
F 0 "#PWR027" H 9650 2690 20  0001 C CNN
F 1 "+5V" H 9650 2690 30  0000 C CNN
	1    9650 2600
	-1   0    0    1   
$EndComp
$Comp
L GND #PWR028
U 1 1
P 9550 2600
F 0 "#PWR028" H 9550 2600 30  0001 C CNN
F 1 "GND" H 9550 2530 30  0001 C CNN
	1    9550 2600
	1    0    0    -1  
$EndComp
$Comp
L CONN_8 P7
U 1 1
P 9900 2150
F 0 "P7" V 9850 2150 60  0000 C CNN
F 1 "CONN_8" V 9950 2150 60  0000 C CNN
	1    9900 2150
	0    -1   -1   0   
$EndComp
$Comp
L +BATT #PWR029
U 1 1
P 7700 1950
F 0 "#PWR029" H 7700 1900 20  0001 C CNN
F 1 "+BATT" H 7700 2050 30  0000 C CNN
	1    7700 1950
	1    0    0    -1  
$EndComp
$Comp
L +5V #PWR030
U 1 1
P 7600 2200
F 0 "#PWR030" H 7600 2290 20  0001 C CNN
F 1 "+5V" H 7600 2290 30  0000 C CNN
	1    7600 2200
	1    0    0    -1  
$EndComp
$Comp
L 3V3 #PWR031
U 1 1
P 7500 2350
F 0 "#PWR031" H 7500 2450 40  0001 C CNN
F 1 "3V3" H 7500 2475 40  0000 C CNN
	1    7500 2350
	1    0    0    -1  
$EndComp
$Comp
L GND #PWR032
U 1 1
P 7750 2100
F 0 "#PWR032" H 7750 2100 30  0001 C CNN
F 1 "GND" H 7750 2030 30  0001 C CNN
	1    7750 2100
	1    0    0    -1  
$EndComp
Text Label 7700 2450 0    60   ~ 0
RST
Text Label 6100 2650 0    60   ~ 0
AREF
Text Label 6150 2450 0    60   ~ 0
D13
Text Label 6150 2350 0    60   ~ 0
D12
Text Label 6150 2250 0    60   ~ 0
D11
Text Label 6150 2150 0    60   ~ 0
D10
Text Label 6200 2050 0    60   ~ 0
D9
Text Label 6200 1950 0    60   ~ 0
D8
Text Label 6200 1750 0    60   ~ 0
D7
Text Label 6200 1650 0    60   ~ 0
D6
Text Label 6200 1550 0    60   ~ 0
D5
Text Label 6200 1450 0    60   ~ 0
D4
Text Label 6200 1350 0    60   ~ 0
D3
Text Label 6200 1250 0    60   ~ 0
D2
Text Label 6200 1150 0    60   ~ 0
D1
Text Label 6200 1050 0    60   ~ 0
D0
Text Label 7700 1050 0    60   ~ 0
D13
Text Label 7700 1150 0    60   ~ 0
LED
Text Label 7750 1250 0    60   ~ 0
A5
Text Label 7750 1350 0    60   ~ 0
A4
Text Label 7750 1450 0    60   ~ 0
A3
Text Label 7750 1550 0    60   ~ 0
A2
Text Label 7750 1650 0    60   ~ 0
A1
Text Label 7750 1750 0    60   ~ 0
A0
$Comp
L CONN_8 P2
U 1 1
P 6700 2300
F 0 "P2" V 6650 2300 60  0000 C CNN
F 1 "CONN_8" V 6750 2300 60  0000 C CNN
	1    6700 2300
	1    0    0    -1  
$EndComp
$Comp
L CONN_8 P5
U 1 1
P 8250 2300
F 0 "P5" V 8200 2300 60  0000 C CNN
F 1 "CONN_8" V 8300 2300 60  0000 C CNN
	1    8250 2300
	1    0    0    -1  
$EndComp
$Comp
L CONN_8 P1
U 1 1
P 6700 1400
F 0 "P1" V 6650 1400 60  0000 C CNN
F 1 "CONN_8" V 6750 1400 60  0000 C CNN
	1    6700 1400
	1    0    0    -1  
$EndComp
$Comp
L CONN_8 P4
U 1 1
P 8250 1400
F 0 "P4" V 8200 1400 60  0000 C CNN
F 1 "CONN_8" V 8300 1400 60  0000 C CNN
	1    8250 1400
	1    0    0    -1  
$EndComp
Text Label 5150 3300 2    60   ~ 0
EXTRA0
Text Label 5150 3500 2    60   ~ 0
EXTRA2
Text Label 5150 3400 2    60   ~ 0
EXTRA1
Text Label 5150 3600 2    60   ~ 0
EXTRA3
Text Label 5000 3200 2    60   ~ 0
D13
Text Label 5000 3100 2    60   ~ 0
D12
Text Label 5000 3000 2    60   ~ 0
D11
Text Label 5000 2900 2    60   ~ 0
D10
Text Label 4950 2800 2    60   ~ 0
D9
Text Label 4950 2700 2    60   ~ 0
D8
Text Label 4950 2600 2    60   ~ 0
D7
Text Label 4950 2500 2    60   ~ 0
D6
Text Label 4950 2400 2    60   ~ 0
D5
Text Label 4950 2300 2    60   ~ 0
D4
Text Label 4950 2200 2    60   ~ 0
D3
Text Label 4950 2100 2    60   ~ 0
D2
Text Label 4950 2000 2    60   ~ 0
D1
Text Label 4950 1900 2    60   ~ 0
D0
Text Label 4950 1700 2    60   ~ 0
A5
Text Label 4950 1600 2    60   ~ 0
A4
Text Label 4950 1500 2    60   ~ 0
A3
Text Label 4950 1400 2    60   ~ 0
A2
Text Label 4950 1300 2    60   ~ 0
A1
Text Label 4950 1200 2    60   ~ 0
A0
$Comp
L GND #PWR033
U 1 1
P 2800 3850
F 0 "#PWR033" H 2800 3850 30  0001 C CNN
F 1 "GND" H 2800 3780 30  0001 C CNN
	1    2800 3850
	1    0    0    -1  
$EndComp
$Comp
L GND #PWR034
U 1 1
P 1500 3500
F 0 "#PWR034" H 1500 3500 30  0001 C CNN
F 1 "GND" H 1500 3430 30  0001 C CNN
	1    1500 3500
	1    0    0    -1  
$EndComp
$Comp
L C Cq2
U 1 1
P 1900 3250
F 0 "Cq2" H 1950 3350 50  0000 L CNN
F 1 "22pF" H 1950 3100 50  0000 L CNN
	1    1900 3250
	1    0    0    -1  
$EndComp
$Comp
L C Cq1
U 1 1
P 1100 3250
F 0 "Cq1" H 1150 3350 50  0000 L CNN
F 1 "22pF" H 1150 3100 50  0000 L CNN
	1    1100 3250
	1    0    0    -1  
$EndComp
$Comp
L QUARTZ Q1
U 1 1
P 1500 3050
F 0 "Q1" H 1500 3150 60  0000 C CNN
F 1 "16MHz" H 1500 2900 60  0000 C CNN
	1    1500 3050
	1    0    0    -1  
$EndComp
$Comp
L GND #PWR035
U 1 1
P 1900 2350
F 0 "#PWR035" H 1900 2350 30  0001 C CNN
F 1 "GND" H 1900 2280 30  0001 C CNN
	1    1900 2350
	1    0    0    -1  
$EndComp
$Comp
L C Ccap1
U 1 1
P 2200 2050
F 0 "Ccap1" V 2300 2150 50  0000 L CNN
F 1 "1µF" V 2300 1800 50  0000 L CNN
	1    2200 2050
	0    1    1    0   
$EndComp
$Comp
L GND #PWR036
U 1 1
P 1900 1800
F 0 "#PWR036" H 1900 1800 30  0001 C CNN
F 1 "GND" H 1900 1730 30  0001 C CNN
	1    1900 1800
	1    0    0    -1  
$EndComp
$Comp
L C Cref1
U 1 1
P 2300 1700
F 0 "Cref1" V 2400 1800 50  0000 L CNN
F 1 "100nF" V 2400 1400 50  0000 L CNN
	1    2300 1700
	0    1    1    0   
$EndComp
$Comp
L MICROUSB USB1
U 1 1
P 1300 1750
F 0 "USB1" H 1300 2000 60  0000 C CNN
F 1 "MICROUSB" H 1300 2100 60  0000 C CNN
	1    1300 1750
	1    0    0    -1  
$EndComp
NoConn ~ 1400 2150
$Comp
L R Rusb2
U 1 1
P 1550 2650
F 0 "Rusb2" V 1650 2650 50  0000 C CNN
F 1 "22" V 1550 2650 50  0000 C CNN
	1    1550 2650
	0    -1   -1   0   
$EndComp
$Comp
L R Rusb1
U 1 1
P 1550 2450
F 0 "Rusb1" V 1650 2450 50  0000 C CNN
F 1 "22" V 1550 2450 50  0000 C CNN
	1    1550 2450
	0    -1   -1   0   
$EndComp
$Comp
L POLYFUSE F1
U 1 1
P 7650 4950
F 0 "F1" H 7650 5050 60  0000 C CNN
F 1 "POLYFUSE" H 7650 4850 60  0000 C CNN
	1    7650 4950
	1    0    0    -1  
$EndComp
$Comp
L GND #PWR037
U 1 1
P 1500 2150
F 0 "#PWR037" H 1500 2150 30  0001 C CNN
F 1 "GND" H 1500 2080 30  0001 C CNN
	1    1500 2150
	1    0    0    -1  
$EndComp
$EndSCHEMATC
